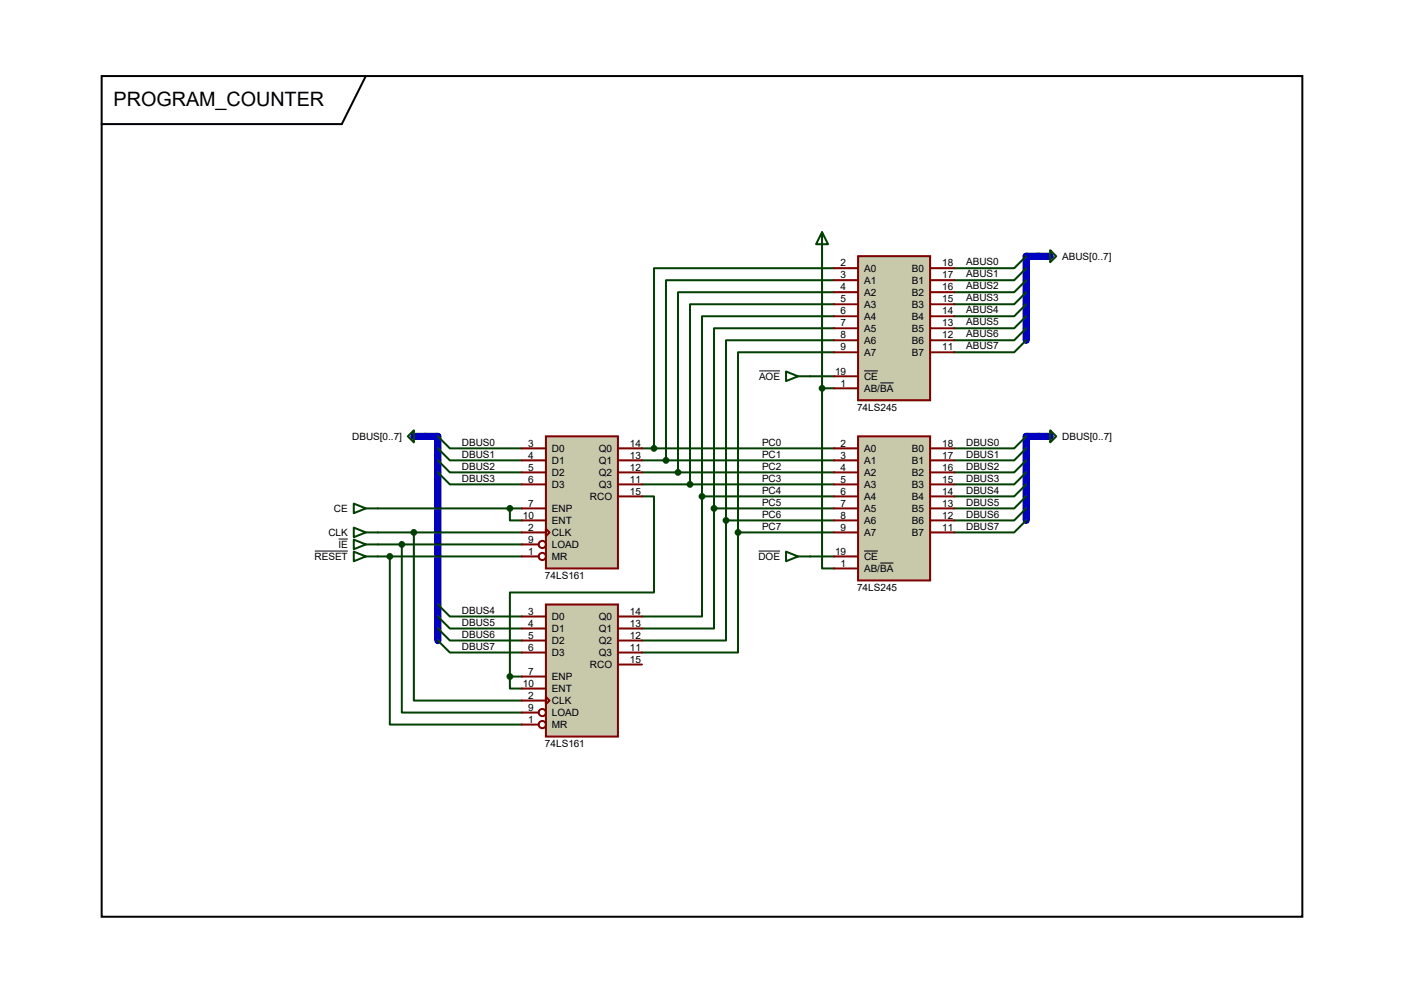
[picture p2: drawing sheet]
<svg xmlns="http://www.w3.org/2000/svg" width="297mm" height="210mm" viewBox="0 0 297 210" stroke-linecap="round" stroke-linejoin="round" font-family="sans-serif">
<path d="M219.6 54.2h-2.5v17.8M90.1 92.3h2.5v43.2M219.6 92.3h-2.5v17.8" fill="none" stroke="#0000c0" stroke-width="1.5"/>
<g fill="none" stroke="#004000" stroke-width=".42">
<path d="M173.9 54.2v27.9M176.4 59.3h-35.5v38.1M176.4 56.7h-38.1v38.1M217.1 59.3l-2.6 2.5h-12.7M217.1 56.7l-2.6 2.6h-12.7M217.1 54.2l-2.6 2.5h-12.7M171.4 79.6h5M176.4 74.5h-20.3v38.1M176.4 72h-22.8v38.1M176.4 69.4h-25.4v38.1M176.4 66.9h-27.9v38.1M176.4 64.3h-30.4v38.1"/>
<path d="M176.4 61.8h-33v38.1M217.1 72l-2.6 2.5h-12.7M217.1 69.4l-2.6 2.6h-12.7M217.1 66.9l-2.6 2.5h-12.7M217.1 64.3l-2.6 2.6h-12.7M217.1 61.8l-2.6 2.5h-12.7M92.6 99.9l2.6 2.5h15.2M92.6 97.4l2.6 2.5h15.2M92.6 94.8l2.6 2.6h15.2M92.6 92.3l2.6 2.5h15.2M135.8 99.9h40.6M135.8 97.4h40.6"/>
<path d="M135.8 94.8h40.6M173.9 82.1v38.1h2.5M173.9 82.1h2.5M217.1 99.9l-2.6 2.5h-12.7M217.1 97.4l-2.6 2.5h-12.7M217.1 94.8l-2.6 2.6h-12.7M217.1 92.3l-2.6 2.5h-12.7M79.9 107.5h30.5M79.9 112.6h30.5M79.9 115.1h30.5M79.9 117.7h30.5M82.5 117.7v35.5h27.9"/>
<path d="M85 115.1v35.6h25.4M87.5 112.6v35.6h22.9M107.9 107.5v2.6h2.5M135.8 105h2.5v20.3h-30.4v17.8M135.8 102.4h40.6M148.5 105v25.4h-12.7M148.5 105h27.9M151 107.5v25.4h-15.2M151 107.5h25.4M153.6 110.1v25.4h-17.8M153.6 110.1h22.8M156.1 112.6v25.4h-20.3"/>
<path d="M156.1 112.6h20.3M171.4 117.7h5M217.1 110.1l-2.6 2.5h-12.7M217.1 107.5l-2.6 2.6h-12.7M217.1 105l-2.6 2.5h-12.7M217.1 102.4l-2.6 2.6h-12.7M92.6 135.5l2.6 2.5h15.2M92.6 132.9l2.6 2.6h15.2M92.6 130.4l2.6 2.5h15.2M92.6 127.8l2.6 2.6h15.2M107.9 143.1v2.5h2.5M107.9 143.1h2.5"/>
</g>
<path d="M21.5 16.1h254v177.8h-254zM77.4 16.1l-5.1 10.1h-50.8" fill="none" stroke="#000" stroke-width=".42"/>
<path d="M115.5 92.3h15.2v27.9h-15.2z" fill="#c8c8aa" stroke="#800000" stroke-width=".42"/>
<g fill="none" stroke="#800000" stroke-width=".42">
<path d="M110.4 94.8h5.1M110.4 97.4h5.1M110.4 99.9h5.1M130.7 94.8h5.1M130.7 97.4h5.1M130.7 99.9h5.1M110.4 102.4h5.1M110.4 107.5h5.1M110.4 110.1h5.1M110.4 112.6h5.1M110.4 115.1h3.6M110.4 117.7h3.6"/>
<path d="M115.5 111.8l.7 .8-.7 .8zM130.7 102.4h5.1M130.7 105h5.1"/>
<circle cx="114.7" cy="117.7" r=".76"/>
<circle cx="114.7" cy="115.1" r=".76"/>
</g>
<path d="M115.5 127.8h15.2v28h-15.2z" fill="#c8c8aa" stroke="#800000" stroke-width=".42"/>
<g fill="none" stroke="#800000" stroke-width=".42">
<path d="M110.4 130.4h5.1M110.4 132.9h5.1M110.4 135.5h5.1M110.4 138h5.1M130.7 130.4h5.1M130.7 132.9h5.1M130.7 135.5h5.1M130.7 138h5.1M110.4 143.1h5.1M110.4 145.6h5.1M110.4 148.2h5.1M110.4 150.7h3.6"/>
<path d="M110.4 153.2h3.6M115.5 147.4l.7 .8-.7 .7zM130.7 140.5h5.1"/>
<circle cx="114.7" cy="150.7" r=".76"/>
<circle cx="114.7" cy="153.2" r=".76"/>
</g>
<g fill="#004000" stroke="#004000" stroke-width=".42">
<circle cx="107.9" cy="107.5" r=".51"/>
<circle cx="107.9" cy="143.1" r=".51"/>
<circle cx="87.5" cy="112.6" r=".51"/>
<circle cx="85" cy="115.1" r=".51"/>
<circle cx="82.5" cy="117.7" r=".51"/>
</g>
<path d="M86.3 92.3l1.2-1.3v2.6zM222.2 91l1.2 1.3-1.2 1.3zM74.8 116.7l2.6 1-2.6 1zM74.8 111.6l2.6 1-2.6 1zM74.8 114.1l2.6 1-2.6 1.1zM77.4 117.7h2.5M77.4 112.6h2.5M77.4 115.1h2.5M166.3 116.7l2.5 1-2.5 1zM168.8 117.7h2.6" fill="none" stroke="#004000" stroke-width=".42"/>
<path d="M66.6 116.5h7M71.6 114h2M160.5 116.5h4.5" fill="none" stroke="#000" stroke-width=".21"/>
<path d="M87.5 92.3h2.6M219.6 92.3h2.6" fill="none" stroke="#0000c0" stroke-width="1.5"/>
<path d="M181.5 92.3h15.3v30.5h-15.3z" fill="#c8c8aa" stroke="#800000" stroke-width=".42"/>
<g fill="none" stroke="#800000" stroke-width=".42">
<path d="M176.4 94.8h5.1M176.4 97.4h5.1M176.4 99.9h5.1M196.8 94.8h5M196.8 97.4h5M196.8 99.9h5M176.4 102.4h5.1M176.4 105h5.1M176.4 107.5h5.1M176.4 110.1h5.1M176.4 112.6h5.1M176.4 117.7h5.1"/>
<path d="M196.8 102.4h5M196.8 105h5M196.8 107.5h5M196.8 110.1h5M196.8 112.6h5M176.4 120.2h5.1"/>
</g>
<path d="M182.8 116.5h2.9M186.2 119.1h2.8" fill="none" stroke="#000" stroke-width=".21"/>
<path d="M173.9 49.1l1.3 2.5h-2.6zM173.9 49.1v5.1M74.8 106.5l2.6 1-2.6 1zM77.4 107.5h2.5" fill="none" stroke="#004000" stroke-width=".42"/>
<path d="M181.5 54.2h15.3v30.5h-15.3z" fill="#c8c8aa" stroke="#800000" stroke-width=".42"/>
<g fill="none" stroke="#800000" stroke-width=".42">
<path d="M176.4 56.7h5.1M176.4 59.3h5.1M196.8 56.7h5M196.8 59.3h5M176.4 61.8h5.1M176.4 64.3h5.1M176.4 66.9h5.1M176.4 69.4h5.1M176.4 72h5.1M176.4 74.5h5.1M176.4 79.6h5.1M196.8 61.8h5"/>
<path d="M196.8 64.3h5M196.8 66.9h5M196.8 69.4h5M196.8 72h5M196.8 74.5h5M176.4 82.1h5.1"/>
</g>
<path d="M160.6 78.4h4.4M182.8 78.4h2.9M186.2 81h2.8" fill="none" stroke="#000" stroke-width=".21"/>
<g fill="#004000" stroke="#004000" stroke-width=".42">
<circle cx="156.1" cy="112.6" r=".51"/>
<circle cx="153.6" cy="110.1" r=".51"/>
<circle cx="151" cy="107.5" r=".51"/>
<circle cx="148.5" cy="105" r=".51"/>
<circle cx="146" cy="102.4" r=".51"/>
<circle cx="143.4" cy="99.9" r=".51"/>
<circle cx="140.9" cy="97.4" r=".51"/>
<circle cx="138.3" cy="94.8" r=".51"/>
<circle cx="173.9" cy="82.1" r=".51"/>
</g>
<path d="M222.2 52.9l1.2 1.3-1.2 1.3zM166.3 78.6l2.5 1-2.5 1zM168.8 79.6h2.6" fill="none" stroke="#004000" stroke-width=".42"/>
<path d="M219.6 54.2h2.6" fill="none" stroke="#0000c0" stroke-width="1.5"/>
<text font-size="4.2" x="24" y="22.4">PROGRAM_COUNTER</text>
<g font-size="2.1">
<text x="177.8" y="56.3">2</text>
<text x="177.8" y="58.9">3</text>
<text x="182.8" y="57.5">A0</text>
<text x="192.9" y="57.5">B0</text>
<text x="199.3" y="56.3">18</text>
<text x="199.3" y="58.9">17</text>
<text x="204.4" y="58.7">ABUS1</text>
<text x="204.4" y="56.1">ABUS0</text>
<text x="224.7" y="54.9">ABUS[0..7]</text>
<text x="177.8" y="61.4">4</text>
<text x="177.8" y="64">5</text>
<text x="182.8" y="60">A1</text>
<text x="182.8" y="62.6">A2</text>
<text x="182.8" y="65.1">A3</text>
<text x="192.9" y="60">B1</text>
<text x="192.9" y="62.6">B2</text>
<text x="192.9" y="65.1">B3</text>
<text x="199.3" y="61.4">16</text>
<text x="199.3" y="64">15</text>
<text x="204.4" y="63.8">ABUS3</text>
<text x="204.4" y="61.2">ABUS2</text>
<text x="177.8" y="66.5">6</text>
<text x="177.8" y="69">7</text>
<text x="177.8" y="71.6">8</text>
<text x="182.8" y="67.6">A4</text>
<text x="182.8" y="70.2">A5</text>
<text x="192.9" y="67.6">B4</text>
<text x="192.9" y="70.2">B5</text>
<text x="199.3" y="66.5">14</text>
<text x="199.3" y="69">13</text>
<text x="199.3" y="71.6">12</text>
<text x="204.4" y="71.4">ABUS6</text>
<text x="204.4" y="68.8">ABUS5</text>
<text x="204.4" y="66.3">ABUS4</text>
<text x="177.8" y="74.1">9</text>
<text x="182.8" y="72.7">A6</text>
<text x="182.8" y="75.3">A7</text>
<text x="192.9" y="72.7">B6</text>
<text x="192.9" y="75.3">B7</text>
<text x="199.3" y="74.1">11</text>
<text x="204.4" y="73.9">ABUS7</text>
<text x="160.6" y="80.3">AOE</text>
<text x="176.7" y="79.2">19</text>
<text x="177.8" y="81.7">1</text>
<text x="182.8" y="80.3">CE</text>
<text x="182.8" y="82.9">AB/BA</text>
<text x="181.3" y="86.8">74LS245</text>
<text x="74.5" y="93">DBUS[0..7]</text>
<text x="97.7" y="94.2">DBUS0</text>
<text x="111.8" y="94.4">3</text>
<text x="116.8" y="95.6">D0</text>
<text x="126.7" y="95.6">Q0</text>
<text x="133.3" y="94.4">14</text>
<text x="161.2" y="94.2">PC0</text>
<text x="177.8" y="94.4">2</text>
<text x="182.8" y="95.6">A0</text>
<text x="192.9" y="95.6">B0</text>
<text x="199.3" y="94.4">18</text>
<text x="204.4" y="94.2">DBUS0</text>
<text x="224.7" y="93">DBUS[0..7]</text>
<text x="97.7" y="101.9">DBUS3</text>
<text x="97.7" y="99.3">DBUS2</text>
<text x="97.7" y="96.8">DBUS1</text>
<text x="111.8" y="97">4</text>
<text x="111.8" y="99.5">5</text>
<text x="116.8" y="98.1">D1</text>
<text x="116.8" y="100.7">D2</text>
<text x="126.7" y="98.1">Q1</text>
<text x="126.7" y="100.7">Q2</text>
<text x="133.3" y="97">13</text>
<text x="133.3" y="99.5">12</text>
<text x="161.2" y="101.9">PC3</text>
<text x="161.2" y="99.3">PC2</text>
<text x="161.2" y="96.8">PC1</text>
<text x="177.8" y="97">3</text>
<text x="177.8" y="99.5">4</text>
<text x="182.8" y="98.1">A1</text>
<text x="182.8" y="100.7">A2</text>
<text x="192.9" y="98.1">B1</text>
<text x="192.9" y="100.7">B2</text>
<text x="199.3" y="97">17</text>
<text x="199.3" y="99.5">16</text>
<text x="204.4" y="101.9">DBUS3</text>
<text x="204.4" y="99.3">DBUS2</text>
<text x="204.4" y="96.8">DBUS1</text>
<text x="111.8" y="102.1">6</text>
<text x="111.8" y="107.1">7</text>
<text x="116.8" y="103.2">D3</text>
<text x="124.8" y="105.7">RCO</text>
<text x="126.7" y="103.2">Q3</text>
<text x="133.3" y="102.1">11</text>
<text x="133.3" y="104.6">15</text>
<text x="161.2" y="106.9">PC5</text>
<text x="161.2" y="104.4">PC4</text>
<text x="177.8" y="102.1">5</text>
<text x="177.8" y="104.6">6</text>
<text x="177.8" y="107.1">7</text>
<text x="182.8" y="103.2">A3</text>
<text x="182.8" y="105.7">A4</text>
<text x="192.9" y="103.2">B3</text>
<text x="192.9" y="105.7">B4</text>
<text x="199.3" y="102.1">15</text>
<text x="199.3" y="104.6">14</text>
<text x="199.3" y="107.1">13</text>
<text x="204.4" y="106.9">DBUS5</text>
<text x="204.4" y="104.4">DBUS4</text>
<text x="69.5" y="113.4">CLK</text>
<text x="70.7" y="108.3">CE</text>
<text x="110.6" y="109.7">10</text>
<text x="111.8" y="112.2">2</text>
<text x="116.8" y="108.3">ENP</text>
<text x="116.8" y="110.8">ENT</text>
<text x="116.8" y="113.4">CLK</text>
<text x="161.2" y="112">PC7</text>
<text x="161.2" y="109.5">PC6</text>
<text x="177.8" y="109.7">8</text>
<text x="177.8" y="112.2">9</text>
<text x="182.8" y="108.3">A5</text>
<text x="182.8" y="110.8">A6</text>
<text x="182.8" y="113.4">A7</text>
<text x="192.9" y="108.3">B5</text>
<text x="192.9" y="110.8">B6</text>
<text x="192.9" y="113.4">B7</text>
<text x="199.3" y="109.7">12</text>
<text x="199.3" y="112.2">11</text>
<text x="204.4" y="112">DBUS7</text>
<text x="204.4" y="109.5">DBUS6</text>
<text x="66.5" y="118.4">RESET</text>
<text x="71.6" y="115.9">IE</text>
<text x="111.8" y="114.8">9</text>
<text x="111.8" y="117.3">1</text>
<text x="116.8" y="115.9">LOAD</text>
<text x="116.8" y="118.4">MR</text>
<text x="160.4" y="118.4">DOE</text>
<text x="176.7" y="117.3">19</text>
<text x="177.8" y="119.8">1</text>
<text x="182.8" y="118.4">CE</text>
<text x="115.3" y="122.4">74LS161</text>
<text x="181.3" y="124.9">74LS245</text>
<text x="182.8" y="121">AB/BA</text>
<text x="97.7" y="129.8">DBUS4</text>
<text x="111.8" y="130">3</text>
<text x="116.8" y="131.1">D0</text>
<text x="126.7" y="131.1">Q0</text>
<text x="133.3" y="130">14</text>
<text x="97.7" y="137.4">DBUS7</text>
<text x="97.7" y="134.9">DBUS6</text>
<text x="97.7" y="132.3">DBUS5</text>
<text x="111.8" y="132.5">4</text>
<text x="111.8" y="135.1">5</text>
<text x="111.8" y="137.6">6</text>
<text x="116.8" y="133.7">D1</text>
<text x="116.8" y="136.2">D2</text>
<text x="126.7" y="133.7">Q1</text>
<text x="126.7" y="136.2">Q2</text>
<text x="133.3" y="132.5">13</text>
<text x="133.3" y="135.1">12</text>
<text x="133.3" y="137.6">11</text>
<text x="111.8" y="142.7">7</text>
<text x="116.8" y="138.8">D3</text>
<text x="116.8" y="143.8">ENP</text>
<text x="124.8" y="141.3">RCO</text>
<text x="126.7" y="138.8">Q3</text>
<text x="133.3" y="140.2">15</text>
<text x="110.6" y="145.2">10</text>
<text x="111.8" y="147.8">2</text>
<text x="116.8" y="146.4">ENT</text>
<text x="116.8" y="148.9">CLK</text>
<text x="111.8" y="150.3">9</text>
<text x="111.8" y="152.9">1</text>
<text x="116.8" y="151.5">LOAD</text>
<text x="116.8" y="154">MR</text>
<text x="115.3" y="157.9">74LS161</text>
</g>
</svg>
